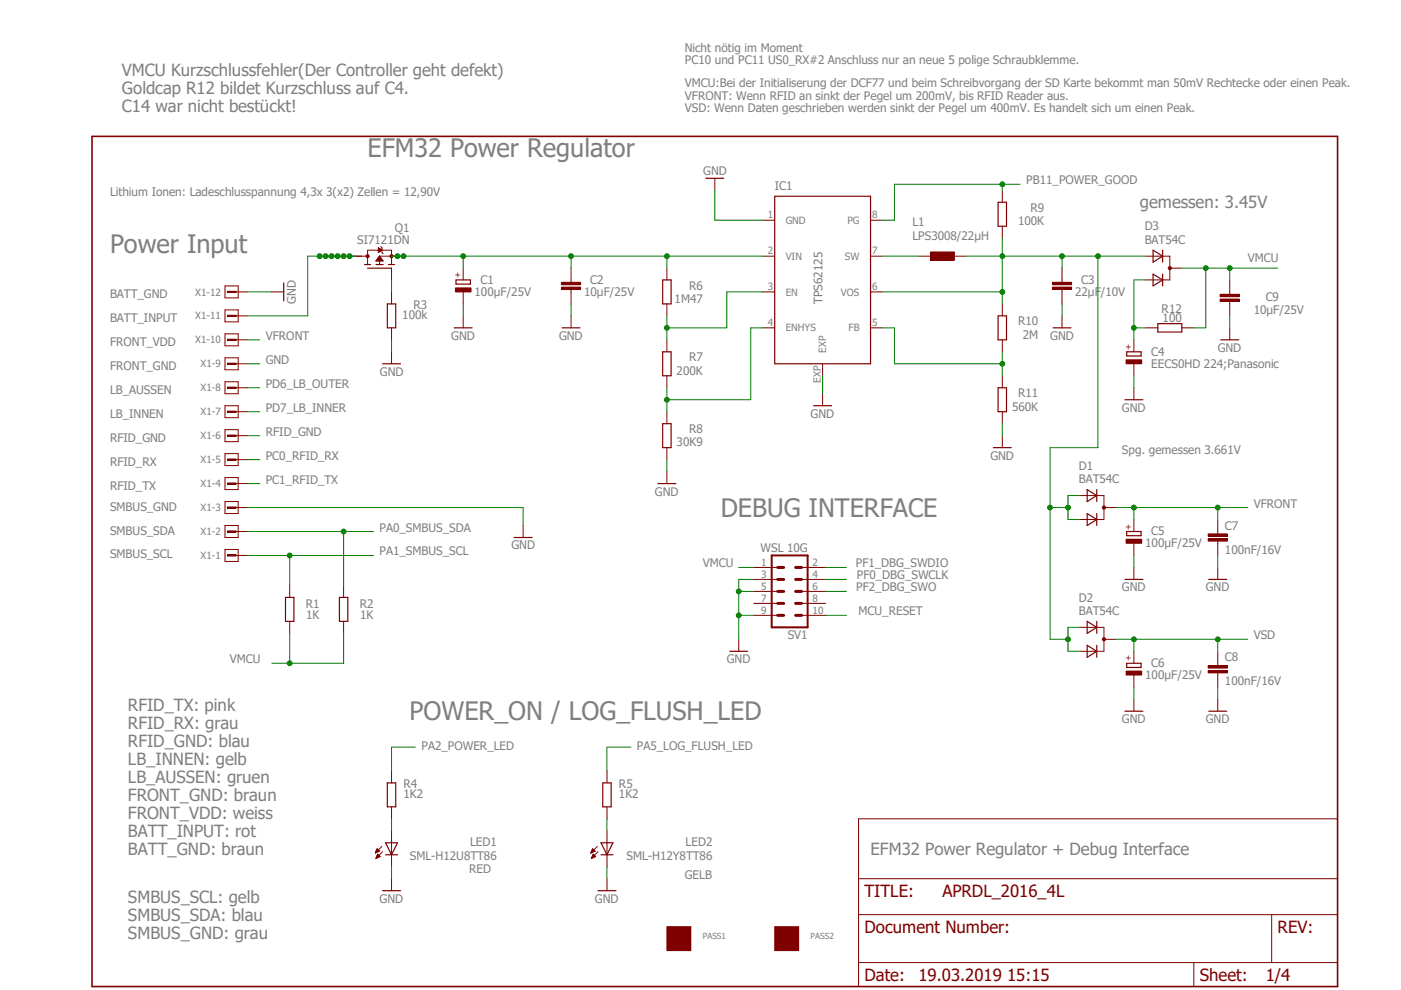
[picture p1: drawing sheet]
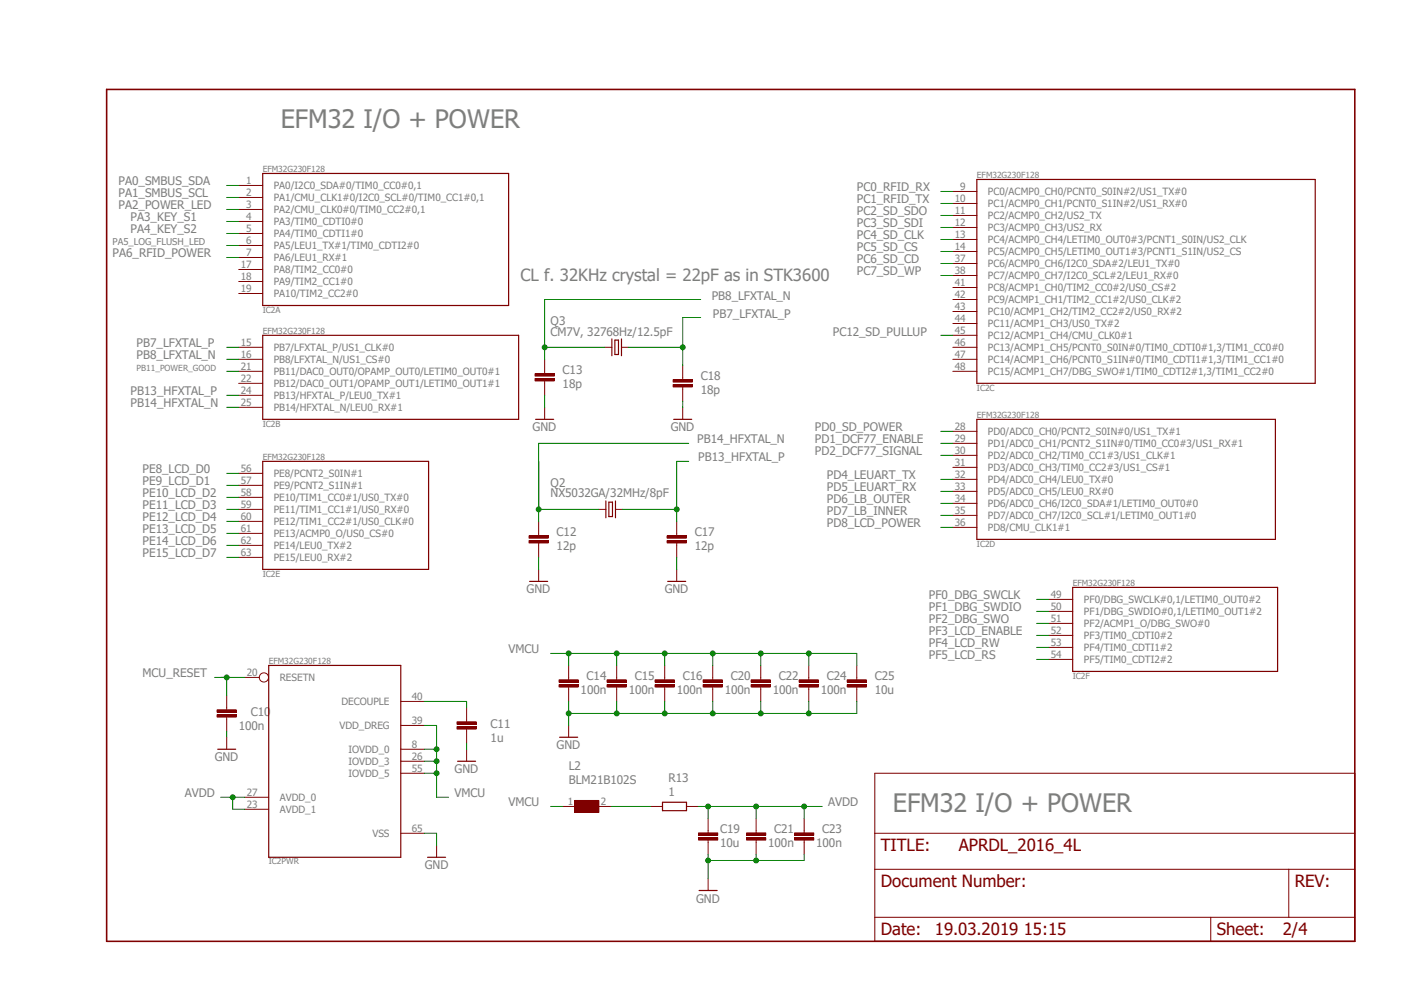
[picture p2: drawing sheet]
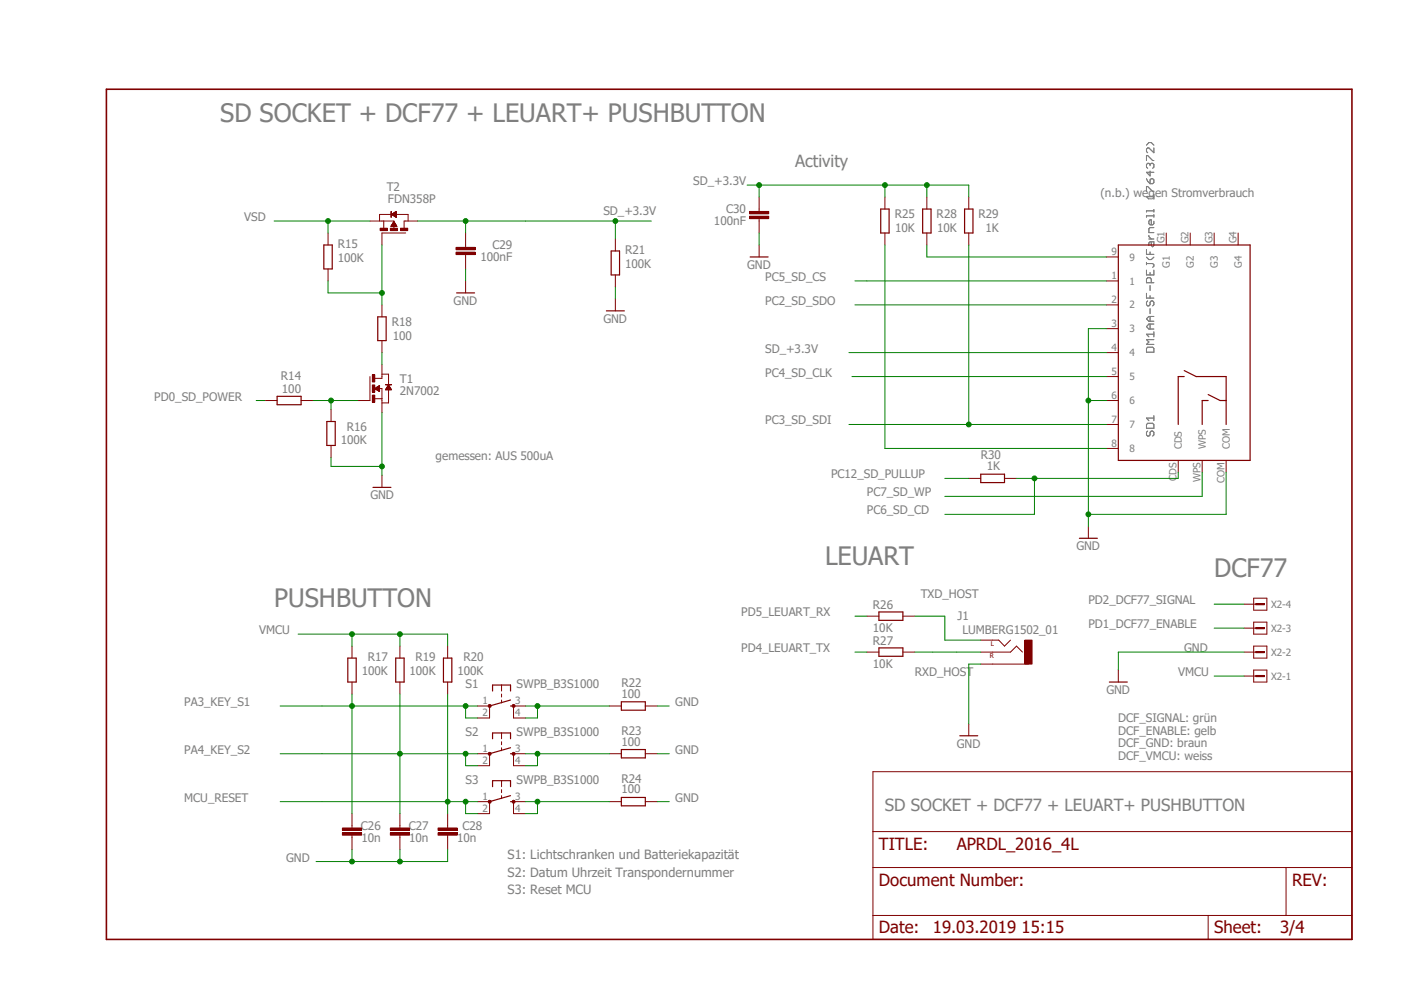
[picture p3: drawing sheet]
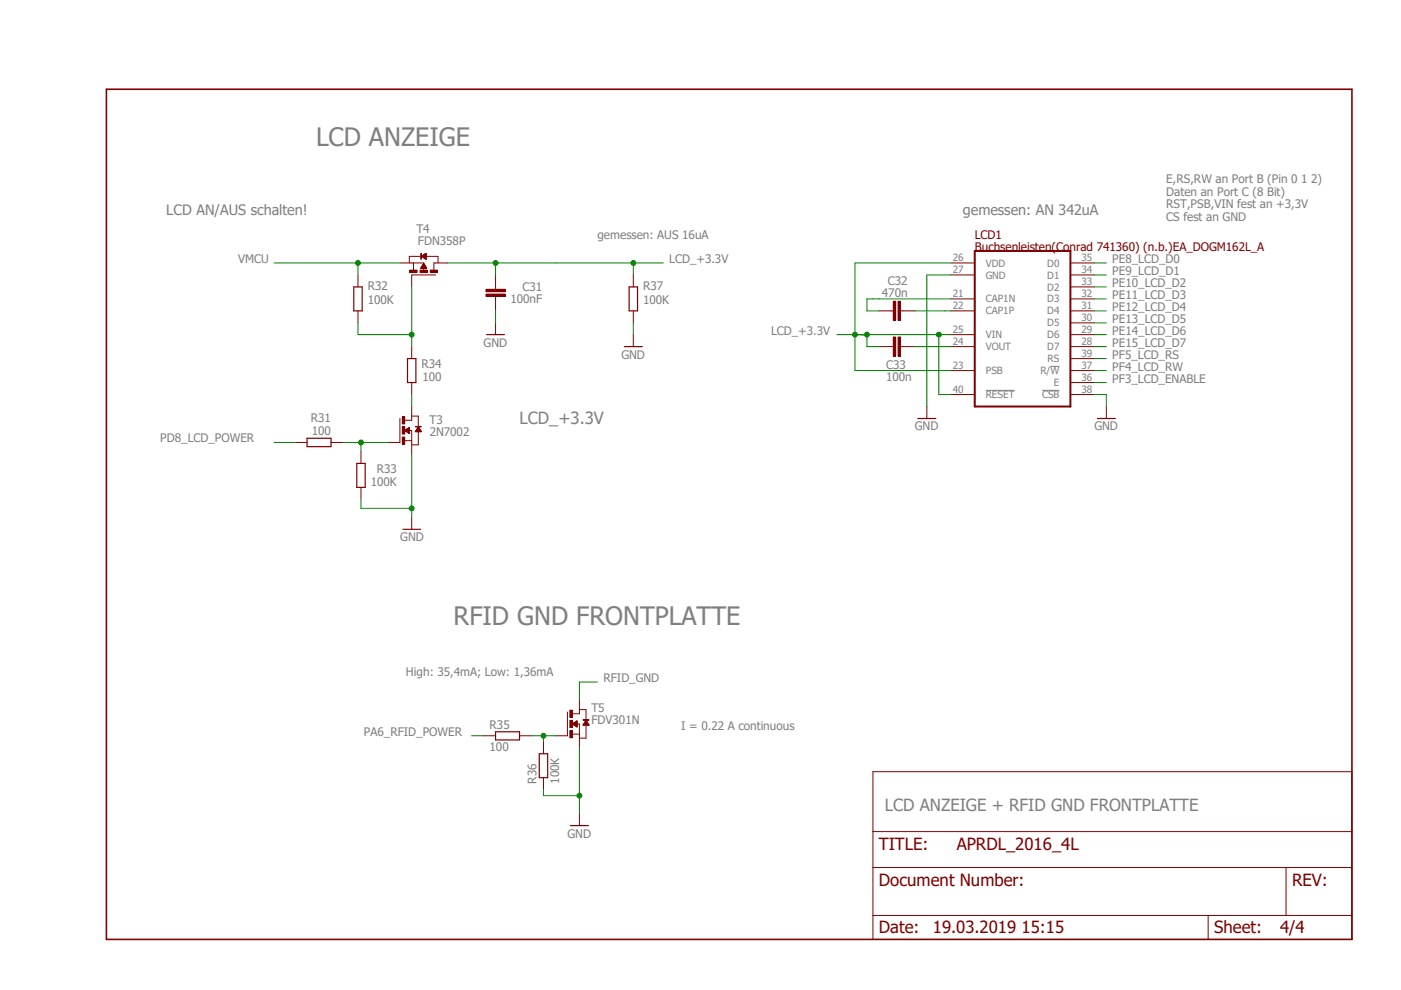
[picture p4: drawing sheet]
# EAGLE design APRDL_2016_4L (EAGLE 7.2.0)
Assembly variants: X4

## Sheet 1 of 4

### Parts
C1  100µF/25V  CPOL-EUE  [PANASONIC_E]
C2  10µF/25V  C-EUC1206  [C1206]
C3  22µF/10V  C-EUC1206  [C1206]
C4  EECS0HD 224;Panasonic  GOLDCAPSPK-V  [GOLDCAPSPK-V]
C5  100µF/25V  CPOL-EUE  [PANASONIC_E]
C6  100µF/25V  CPOL-EUE  [PANASONIC_E]
C7  100nF/16V  C-EUC0805  [C0805]
C8  100nF/16V  C-EUC0805  [C0805]
C9  10µF/25V  C-EUC1206  [C1206]
D1  BAT54C  D2A_SOT23  [SOT-23@1]
D2  BAT54C  D2A_SOT23  [SOT-23@1]
D3  BAT54C  D2A_SOT23  [SOT-23@1]
IC1  TPS62125  [DSG_PWSO-N8_EXP]
L1  LPS3008/22µH  LPS3008  [LPS3008]
LED1  SML-H12U8TT86  LEDCHIPLED_0805  [CHIPLED_0805]
LED2  SML-H12Y8TT86  LEDCHIPLED_0805  [CHIPLED_0805]
PASS1  ROUND_1MM1.5  [ROUND2_1.5MM]
PASS2  ROUND_1MM1.5  [ROUND2_1.5MM]
Q1  SI7121DN  TRANSISTOR-FET_SI7113DN  [TRANSISTOR-FET_1212-8S]
R1  1K  R-EU_R0805  [R0805]
R2  1K  R-EU_R0805  [R0805]
R3  100k  R-EU_R0805  [R0805]
R4  1K2  R-EU_R0805  [R0805]
R5  1K2  R-EU_R0805  [R0805]
R6  1M47  R-EU_R0805  [R0805]
R7  200K  R-EU_R0805  [R0805]
R8  30K9  R-EU_R0805  [R0805]
R9  100K  R-EU_R0805  [R0805]
R10  2M  R-EU_R0805  [R0805]
R11  560K  R-EU_R0805  [R0805]
R12  100  R-EU_R0805  [R0805]
SV1  WSL 10G  ML10  [ML10]
X1  1803523  [1803523]

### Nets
BATT_INPUT: Q1.5(D) Q1.6(D) Q1.7(D) Q1.8(D) Q1.9(D) Q1.10(D) Q1.11(D) X1.11
GND: C1.- C2.2 C3.2 C4.- C5.- C6.- C7.2 C8.2 C9.1 IC1.1(GND) IC1.EXP LED1.C LED2.C R3.1 R8.1 R11.1 SV1.3 SV1.5 SV1.9 X1.3 X1.9 X1.12 ; also sheet 2,3,4
MCU_RESET: SV1.10 ; also sheet 2,3
N$1: IC1.3(EN) R6.1 R7.2
N$5: IC1.4(ENHYS) R7.1 R8.2
N$9: IC1.7(SW) L1.1
N$13: C1.+ C2.1 IC1.2(VIN) Q1.1(S) Q1.2(S) Q1.3(S) R6.2
N$17: LED2.A R5.2
N$19: IC1.5(FB) R10.1 R11.2
N$20: Q1.4(G) R3.2
N$21: C4.+ D3.2(A1) R12.2
N$29: LED1.A R4.2
PA0_SMBUS_SDA: R2.2 X1.2 ; also sheet 2
PA1_SMBUS_SCL: R1.2 X1.1 ; also sheet 2
PA2_POWER_LED: R4.1 ; also sheet 2
PA5_LOG_FLUSH_LED: R5.1 ; also sheet 2
PB11_POWER_GOOD: IC1.8(PG) R9.2 ; also sheet 2
PC0_RFID_RX: X1.5 ; also sheet 2
PC1_RFID_TX: X1.4 ; also sheet 2
PD6_LB_OUTER: X1.8 ; also sheet 2
PD7_LB_INNER: X1.7 ; also sheet 2
PF0_DBG_SWCLK: SV1.4 ; also sheet 2
PF1_DBG_SWDIO: SV1.2 ; also sheet 2
PF2_DBG_SWO: SV1.6 ; also sheet 2
RFID_GND: X1.6 ; also sheet 4
V1: C3.1 D1.2(A1) D1.3(A2) D2.2(A1) D2.3(A2) D3.3(A2) IC1.6(VOS) L1.2 R9.1 R10.2
VFRONT: C5.+ C7.1 D1.1(C) X1.10
VMCU: C9.2 D3.1(C) R1.1 R2.1 R12.1 SV1.1 ; also sheet 2,3,4
VSD: C6.+ C8.1 D2.1(C) ; also sheet 3
Unconnected: SV1.7 SV1.8

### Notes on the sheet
- Nicht nötig im Moment!
  PC10 und PC11 US0_RX#2 Anschluss nur an neue 5 polige Schraubklemme.
- VMCU Kurzschlussfehler(Der Controller geht defekt)
  Goldcap R12 bildet Kurzschluss auf C4.
  C14 war nicht bestückt!
- VMCU:Bei der Initialiserung der DCF77 und beim Schreibvorgang der SD Karte bekommt man 50mV Rechtecke oder einen Peak.
  VFRONT: Wenn RFID an sinkt der Pegel um 200mV, bis RFID Reader aus.
  VSD: Wenn Daten geschrieben werden sinkt der Pegel um 400mV. Es handelt sich um einen Peak.
- EFM32 Power Regulator
- Lithium Ionen: Ladeschlusspannung 4,3x 3(x2) Zellen = 12,90V
- gemessen: 3.45V
- Power Input
- BATT_GND
- BATT_INPUT
- FRONT_VDD
- FRONT_GND
- LB_AUSSEN
- LB_INNEN
- RFID_GND
- Spg. gemessen 3.661V
- RFID_RX
- RFID_TX
- SMBUS_GND
- DEBUG INTERFACE
- SMBUS_SDA
- SMBUS_SCL
- POWER_ON / LOG_FLUSH_LED
- RFID_TX: pink
  RFID_RX: grau
  RFID_GND: blau
  LB_INNEN: gelb
  LB_AUSSEN: gruen
  FRONT_GND: braun
  FRONT_VDD: weiss
  BATT_INPUT: rot
  BATT_GND: braun
- EFM32 Power Regulator + Debug Interface
- RED
- GELB
- SMBUS_SCL: gelb
  SMBUS_SDA: blau
  SMBUS_GND: grau

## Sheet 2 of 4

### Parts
C10  100n  C-EUC0805  [C0805]
C11  1u  C-EUC0805  [C0805]
C12  12p  C-EUC0805  [C0805]
C13  18p  C-EUC0805  [C0805]
C14  100n  C-EUC0805  [C0805]
C15  100n  C-EUC0805  [C0805]
C16  100n  C-EUC0805  [C0805]
C17  12p  C-EUC0805  [C0805]
C18  18p  C-EUC0805  [C0805]
C19  10u  C-EUC0805  [C0805]
C20  100n  C-EUC0805  [C0805]
C21  100n  C-EUC0805  [C0805]
C22  100n  C-EUC0805  [C0805]
C23  100n  C-EUC0805  [C0805]
C24  100n  C-EUC0805  [C0805]
C25  10u  C-EUC0805  [C0805]
IC2  EFM32G230F128  [QFN64]
L2  BLM21B102S  WE-CBF-7427920_0805  [0805]
Q2  NX5032GA/32MHz/8pF  CRYSTAL2P5.0X3.2  [CRYSTAL2P5.0X3.2]
Q3  CM7V, 32768Hz/12.5pF  CRYSTAL2P  [CRYSTAL2P3.2X1.5]
R13  1  R-EU_R0805  [R0805]

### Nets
AVDD [VCC]: C19.2 C21.2 C23.2 IC2.23(PWR:AVDD_1) IC2.27(PWR:AVDD_0) R13.2
GND: C10.1 C11.1 C12.1 C13.1 C14.1 C15.1 C16.1 C17.1 C18.1 C19.1 C20.1 C21.1 C22.1 C23.1 C24.1 C25.1 IC2.65(PWR:VSS) ; also sheet 1,3,4
MCU_RESET: C10.2 IC2.20(PWR:RESETN) ; also sheet 1,3
N$3: L2.2 R13.1
N$30: C11.2 IC2.40(PWR:DECOUPLE)
PA0_SMBUS_SDA: IC2.1(A:PA0/I2C0_SDA#0/TIM0_CC0#0,1) ; also sheet 1
PA1_SMBUS_SCL: IC2.2(A:PA1/CMU_CLK1#0/I2C0_SCL#0/TIM0_CC1#0,1) ; also sheet 1
PA2_POWER_LED: IC2.3(A:PA2/CMU_CLK0#0/TIM0_CC2#0,1) ; also sheet 1
PA3_KEY_S1: IC2.4(A:PA3/TIM0_CDTI0#0) ; also sheet 3
PA4_KEY_S2: IC2.5(A:PA4/TIM0_CDTI1#0) ; also sheet 3
PA5_LOG_FLUSH_LED: IC2.6(A:PA5/LEU1_TX#1/TIM0_CDTI2#0) ; also sheet 1
PA6_RFID_POWER: IC2.7(A:PA6/LEU1_RX#1) ; also sheet 4
PB7_LFXTAL_P: C18.2 IC2.15(B:PB7/LFXTAL_P/US1_CLK#0) Q3.2
PB8_LFXTAL_N: C13.2 IC2.16(B:PB8/LFXTAL_N/US1_CS#0) Q3.1
PB11_POWER_GOOD: IC2.21(B:PB11/DAC0_OUT0/OPAMP_OUT0/LETIM0_OUT0#1) ; also sheet 1
PB13_HFXTAL_P: C17.2 IC2.24(B:PB13/HFXTAL_P/LEU0_TX#1) Q2.2
PB14_HFXTAL_N: C12.2 IC2.25(B:PB14/HFXTAL_N/LEU0_RX#1) Q2.1
PC0_RFID_RX: IC2.9(C:PC0/ACMP0_CH0/PCNT0_S0IN#2/US1_TX#0) ; also sheet 1
PC1_RFID_TX: IC2.10(C:PC1/ACMP0_CH1/PCNT0_S1IN#2/US1_RX#0) ; also sheet 1
PC2_SD_SDO: IC2.11(C:PC2/ACMP0_CH2/US2_TX) ; also sheet 3
PC3_SD_SDI: IC2.12(C:PC3/ACMP0_CH3/US2_RX) ; also sheet 3
PC4_SD_CLK: IC2.13(C:PC4/ACMP0_CH4/LETIM0_OUT0#3/PCNT1_S0IN/US2_CLK) ; also sheet 3
PC5_SD_CS: IC2.14(C:PC5/ACMP0_CH5/LETIM0_OUT1#3/PCNT1_S1IN/US2_CS) ; also sheet 3
PC6_SD_CD: IC2.37(C:PC6/ACMP0_CH6/I2C0_SDA#2/LEU1_TX#0) ; also sheet 3
PC7_SD_WP: IC2.38(C:PC7/ACMP0_CH7/I2C0_SCL#2/LEU1_RX#0) ; also sheet 3
PC12_SD_PULLUP: IC2.45(C:PC12/ACMP1_CH4/CMU_CLK0#1) ; also sheet 3
PD0_SD_POWER: IC2.28(D:PD0/ADC0_CH0/PCNT2_S0IN#0/US1_TX#1) ; also sheet 3
PD1_DCF77_ENABLE: IC2.29(D:PD1/ADC0_CH1/PCNT2_S1IN#0/TIM0_CC0#3/US1_RX#1) ; also sheet 3
PD2_DCF77_SIGNAL: IC2.30(D:PD2/ADC0_CH2/TIM0_CC1#3/US1_CLK#1) ; also sheet 3
PD4_LEUART_TX: IC2.32(D:PD4/ADC0_CH4/LEU0_TX#0) ; also sheet 3
PD5_LEUART_RX: IC2.33(D:PD5/ADC0_CH5/LEU0_RX#0) ; also sheet 3
PD6_LB_OUTER: IC2.34(D:PD6/ADC0_CH6/I2C0_SDA#1/LETIM0_OUT0#0) ; also sheet 1
PD7_LB_INNER: IC2.35(D:PD7/ADC0_CH7/I2C0_SCL#1/LETIM0_OUT1#0) ; also sheet 1
PD8_LCD_POWER: IC2.36(D:PD8/CMU_CLK1#1) ; also sheet 4
PE8_LCD_D0: IC2.56(E:PE8/PCNT2_S0IN#1) ; also sheet 4
PE9_LCD_D1: IC2.57(E:PE9/PCNT2_S1IN#1) ; also sheet 4
PE10_LCD_D2: IC2.58(E:PE10/TIM1_CC0#1/US0_TX#0) ; also sheet 4
PE11_LCD_D3: IC2.59(E:PE11/TIM1_CC1#1/US0_RX#0) ; also sheet 4
PE12_LCD_D4: IC2.60(E:PE12/TIM1_CC2#1/US0_CLK#0) ; also sheet 4
PE13_LCD_D5: IC2.61(E:PE13/ACMP0_O/US0_CS#0) ; also sheet 4
PE14_LCD_D6: IC2.62(E:PE14/LEU0_TX#2) ; also sheet 4
PE15_LCD_D7: IC2.63(E:PE15/LEU0_RX#2) ; also sheet 4
PF0_DBG_SWCLK: IC2.49(F:PF0/DBG_SWCLK#0,1/LETIM0_OUT0#2) ; also sheet 1
PF1_DBG_SWDIO: IC2.50(F:PF1/DBG_SWDIO#0,1/LETIM0_OUT1#2) ; also sheet 1
PF2_DBG_SWO: IC2.51(F:PF2/ACMP1_O/DBG_SWO#0) ; also sheet 1
PF3_LCD_ENABLE: IC2.52(F:PF3/TIM0_CDTI0#2) ; also sheet 4
PF4_LCD_RW: IC2.53(F:PF4/TIM0_CDTI1#2) ; also sheet 4
PF5_LCD_RS: IC2.54(F:PF5/TIM0_CDTI2#2) ; also sheet 4
VMCU: C14.2 C15.2 C16.2 C20.2 C22.2 C24.2 C25.2 IC2.8(PWR:IOVDD_0) IC2.26(PWR:IOVDD_3) IC2.39(PWR:VDD_DREG) IC2.55(PWR:IOVDD_5) L2.1 ; also sheet 1,3,4
Unconnected: IC2.17(A:PA8/TIM2_CC0#0) IC2.18(A:PA9/TIM2_CC1#0) IC2.19(A:PA10/TIM2_CC2#0) IC2.22(B:PB12/DAC0_OUT1/OPAMP_OUT1/LETIM0_OUT1#1) IC2.31(D:PD3/ADC0_CH3/TIM0_CC2#3/US1_CS#1) IC2.41(C:PC8/ACMP1_CH0/TIM2_CC0#2/US0_CS#2) IC2.42(C:PC9/ACMP1_CH1/TIM2_CC1#2/US0_CLK#2) IC2.43(C:PC10/ACMP1_CH2/TIM2_CC2#2/US0_RX#2) IC2.44(C:PC11/ACMP1_CH3/US0_TX#2) IC2.46(C:PC13/ACMP1_CH5/PCNT0_S0IN#0/TIM0_CDTI0#1,3/TIM1_CC0#0) IC2.47(C:PC14/ACMP1_CH6/PCNT0_S1IN#0/TIM0_CDTI1#1,3/TIM1_CC1#0) IC2.48(C:PC15/ACMP1_CH7/DBG_SWO#1/TIM0_CDTI2#1,3/TIM1_CC2#0)

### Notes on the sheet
- EFM32 I/O + POWER
- CL f. 32KHz crystal = 22pF as in STK3600
- EFM32 I/O + POWER

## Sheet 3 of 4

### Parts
C26  10n  C-EUC0603  [C0603]
C27  10n  C-EUC0603  [C0603]
C28  10n  C-EUC0603  [C0603]
C29  100nF  C-EUC0603  [C0603]
C30  100nF  C-EUC0603  [C0603]
J1  LUMBERG1502_01  [LUMBERG1502_01]
R14  100  R-EU_R0805  [R0805]
R15  100K  R-EU_R0805  [R0805]
R16  100K  R-EU_R0805  [R0805]
R17  100K  R-EU_R0805  [R0805]
R18  100  R-EU_R0805  [R0805]
R19  100K  R-EU_R0805  [R0805]
R20  100K  R-EU_R0805  [R0805]
R21  100K  R-EU_R0805  [R0805]
R22  100  R-EU_R0805  [R0805]
R23  100  R-EU_R0805  [R0805]
R24  100  R-EU_R0805  [R0805]
R25  10K  R-EU_R0805  [R0805]
R26  10K  R-EU_R0805  [R0805]
R27  10K  R-EU_R0805  [R0805]
R28  10K  R-EU_R0805  [R0805]
R29  1K  R-EU_R0805  [R0805]
R30  1K  R-EU_R0805  [R0805]
S1  SWPB_B3S1000  DTSM-6  [DTSM-6]
S2  SWPB_B3S1000  DTSM-6  [DTSM-6]
S3  SWPB_B3S1000  DTSM-6  [DTSM-6]
SD1  DM1AA-SF-PEJ(Farnell 1764372)  DM1AA-SF-PEJ  [DM1AA-SF-PEJ]
T1  2N7002  ZETEX_NMOSSOT23  [ZETEX_SOT-23]
T2  FDN358P  ZETEX_PMOSSOT23  [ZETEX_SOT-23]
X2  1803442  [1803442]

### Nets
GND: C26.1 C27.1 C28.1 C29.2 C30.2 J1.P$1(1-SLEEVE) R16.1 R21.1 R22.2 R23.2 R24.2 SD1.3 SD1.6 SD1.COM T1.2(S) X2.2 ; also sheet 1,2,4
MCU_RESET: C28.2 R20.1 S3.1 S3.2 ; also sheet 1,2
N$4: R15.1 R18.2 T2.3(G)
N$7: R18.1 T1.1(D)
N$11: R14.1 R16.2 T1.3(G)
N$16: R28.1 SD1.9
N$18: R25.1 SD1.8
N$23: R22.1 S1.3 S1.4
N$24: R23.1 S2.3 S2.4
N$26: R24.1 S3.3 S3.4
PA3_KEY_S1: C26.2 R17.1 S1.1 S1.2 ; also sheet 2
PA4_KEY_S2: C27.2 R19.1 S2.1 S2.2 ; also sheet 2
PC2_SD_SDO: SD1.2 ; also sheet 2
PC3_SD_SDI: R29.1 SD1.7 ; also sheet 2
PC4_SD_CLK: SD1.5 ; also sheet 2
PC5_SD_CS: SD1.1 ; also sheet 2
PC6_SD_CD: R30.1 SD1.CDS ; also sheet 2
PC7_SD_WP: SD1.WPS ; also sheet 2
PC12_SD_PULLUP: R30.2 ; also sheet 2
PD0_SD_POWER: R14.2 ; also sheet 2
PD1_DCF77_ENABLE: X2.3 ; also sheet 2
PD2_DCF77_SIGNAL: X2.4 ; also sheet 2
PD4_LEUART_TX: R27.1 ; also sheet 2
PD5_LEUART_RX: R26.1 ; also sheet 2
RXD_HOST: J1.P$3(3-RIGHT) R27.2
SD_+3.3V: C29.1 C30.1 R21.2 R25.2 R28.2 R29.2 SD1.4 T2.1(D)
TXD_HOST: J1.P$2(2-LEFT) R26.2
VMCU: R17.2 R19.2 R20.2 X2.1 ; also sheet 1,2,4
VSD: R15.2 T2.2(S) ; also sheet 1
Unconnected: SD1.G1 SD1.G2 SD1.G3 SD1.G4

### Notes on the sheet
- SD SOCKET + DCF77 + LEUART+ PUSHBUTTON
- Activity
- (n.b.) wegen Stromverbrauch
- gemessen: AUS 500uA
- LEUART
- DCF77
- PUSHBUTTON
- DCF_SIGNAL: grün
  DCF_ENABLE: gelb
  DCF_GND: braun
  DCF_VMCU: weiss
- SD SOCKET + DCF77 + LEUART+ PUSHBUTTON
- S1: Lichtschranken und Batteriekapazität
- S2: Datum Uhrzeit Transpondernummer
- S3: Reset MCU

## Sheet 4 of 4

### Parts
C31  100nF  C-EUC0603  [C0603]
C32  470n  C-EUC0805  [C0805]
C33  100n  C-EUC1206  [C1206]
LCD1  Buchsenleisten(Conrad 741360) (n.b.)EA_DOGM162L_A  EA_DOGM162  [EA_DOGM]
R31  100  R-EU_R0805  [R0805]
R32  100K  R-EU_R0805  [R0805]
R33  100K  R-EU_R0805  [R0805]
R34  100  R-EU_R0805  [R0805]
R35  100  R-EU_R0805  [R0805]
R36  100K  R-EU_R0805  [R0805]
R37  100K  R-EU_R0805  [R0805]
T3  2N7002  ZETEX_NMOSSOT23  [ZETEX_SOT-23]
T4  FDN358P  ZETEX_PMOSSOT23  [ZETEX_SOT-23]
T5  FDV301N  NMOSSOT23  [SOT-23]

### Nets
GND: C31.2 LCD1.27(GND) LCD1.38(!CSB!) R33.1 R36.1 R37.1 T3.2(S) T5.2(S) ; also sheet 1,2,3
LCD_+3.3V: C31.1 C33.2 LCD1.23(PSB) LCD1.25(VIN) LCD1.26(VDD) LCD1.40(!RESET!) R37.2 T4.1(D)
N$2: R35.2 R36.2 T5.3(G)
N$6: R32.1 R34.2 T4.3(G)
N$10: R34.1 T3.1(D)
N$12: R31.1 R33.2 T3.3(G)
N$25: C32.2 LCD1.22(CAP1P)
N$27: C32.1 LCD1.21(CAP1N)
N$28: C33.1 LCD1.24(VOUT)
PA6_RFID_POWER: R35.1 ; also sheet 2
PD8_LCD_POWER: R31.2 ; also sheet 2
PE8_LCD_D0: LCD1.35(D0) ; also sheet 2
PE9_LCD_D1: LCD1.34(D1) ; also sheet 2
PE10_LCD_D2: LCD1.33(D2) ; also sheet 2
PE11_LCD_D3: LCD1.32(D3) ; also sheet 2
PE12_LCD_D4: LCD1.31(D4) ; also sheet 2
PE13_LCD_D5: LCD1.30(D5) ; also sheet 2
PE14_LCD_D6: LCD1.29(D6) ; also sheet 2
PE15_LCD_D7: LCD1.28(D7) ; also sheet 2
PF3_LCD_ENABLE: LCD1.36(E) ; also sheet 2
PF4_LCD_RW: LCD1.37(R/!W!) ; also sheet 2
PF5_LCD_RS: LCD1.39(RS) ; also sheet 2
RFID_GND: T5.1(D) ; also sheet 1
VMCU: R32.2 T4.2(S) ; also sheet 1,2,3

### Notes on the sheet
- LCD ANZEIGE
- LCD AN/AUS schalten! | gemessen: AN 342uA
- E,RS,RW an Port B (Pin 0 1 2)
  Daten an Port C (8 Bit)
  RST,PSB,VIN fest an +3,3V
  CS fest an GND
- gemessen: AUS 16uA
- LCD_+3.3V
- RFID GND FRONTPLATTE
- High: 35,4mA; Low: 1,36mA
- I = 0.22 A continuous
- LCD ANZEIGE + RFID GND FRONTPLATTE

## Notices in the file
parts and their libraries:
SparkFun-Aesthetics: Licensing: CC v3.0 Share-Alike You are welcome to use this library for commercial purposes.
EnergyMicro: CC0 License
